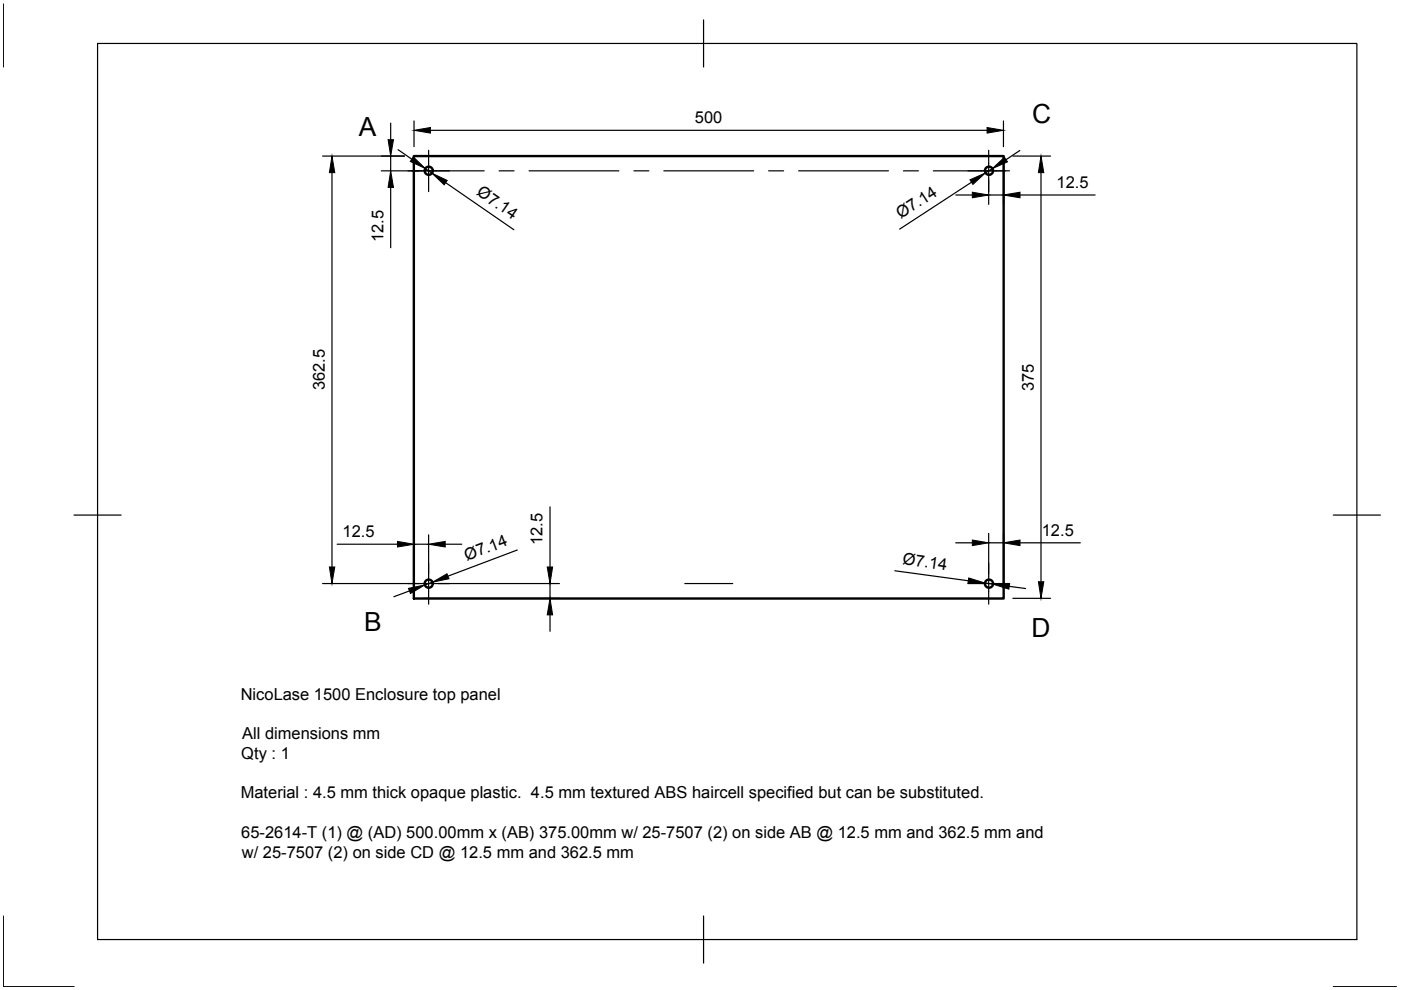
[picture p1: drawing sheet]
<svg xmlns="http://www.w3.org/2000/svg" width="297mm" height="210mm" viewBox="0 0 297 210" stroke-linecap="round" stroke-linejoin="round" font-family="sans-serif">
<!-- layer: Visible -->
<g fill="none" stroke="#000" stroke-width=".51">
<path d="M87.7 33.1h125.1v93.8h-125.1z"/>
<circle cx="90.9" cy="36.2" r=".87"/>
<circle cx="209.7" cy="36.2" r=".87"/>
<circle cx="90.9" cy="123.7" r=".87"/>
<circle cx="209.7" cy="123.7" r=".87"/>
</g>
<!-- layer: Border -->
<path d="M.7 .8v13.4M20.7 9.2h267v190h-267zM149.2 4.2v10M15.7 109.2h10M282.7 109.2h10M.7 194.2v15h15M149.2 194.2v10M282.7 209.2h13.4" fill="none" stroke="#000" stroke-width=".25"/>
<!-- layer: Dimensions -->
<g fill="none" stroke="#000" stroke-width=".25">
<path d="M68.4 33.1h17.4M70.4 36.6v83.6M80.8 36.2h8.1M82.8 26.1v3.5M82.8 33.1v3.1M82.8 39.7v12.8M84.4 31.7l2.9 2M87.8 25.6v5.5M90.2 35.7l1.4 1M91.3 27.6h118M94.5 38.7l14.5 10M206 38.6l-15.3 10"/>
<path d="M209.6 38.2v5.1M210.4 35.8l-1.5 .9M212.8 25.6v5.5M212.8 35.1v8.2M214.7 33.1h8M216.2 31.9l-2.9 2M220.7 36.6v86.7M202.6 41.3h3.5M209.6 41.3h3.2M216.3 41.3h15.9M71.5 115.4h12.8M87.8 113.4v11.5"/>
<path d="M87.8 115.4h3.1M90.9 113.4v8.3M94.4 115.4h3.5M109.7 116.6l-14.7 5.6M116.6 107.5v12.7M202.6 115.1h3.5M209.6 113.1v8.6M209.6 115.1h3.2M212.8 113.1v11.8M216.3 115.1h12.8M68.4 123.7h20.5M86.8 125.3l-3.3 1.2"/>
<path d="M89.8 126.9h28.8M91.7 123.4l-1.6 .6M92.9 123.7h25.7M116.6 123.7v3.2M116.6 130.4v3.4M189.7 121l15.6 2.1M208.8 123.6l1.7 .3M214 124.3l3.5 .5M214.7 126.9h8"/>
</g>
<g fill="#000" stroke="#000" stroke-width=".21">
<path d="M70.4 33.1l.6 3.5h-1.2zM82.3 29.6h1.1l-.6 3.5zM82.8 36.2l.6 3.5h-1.1zM87.6 33.3l2.6 2.4-3.2-1.5zM87.8 27.6l3.5-.6v1.2zM91.6 36.7l3.2 1.6-.6 .9zM205.6 38.1l3.3-1.4-2.6 2.4zM209.3 27l3.5 .6-3.5 .6zM210.4 35.8l2.6-2.5 .6 1zM220.7 33.1l.6 3.5h-1.1zM206.1 40.8l3.5 .5-3.5 .6zM212.8 41.3l3.5-.5v1.1z"/>
<path d="M84.3 114.8l3.5 .6-3.5 .6zM90.9 115.4l3.5-.6v1.2zM206.1 114.5l3.5 .6-3.5 .6zM212.8 115.1l3.5-.6v1.2zM69.8 120.2h1.2l-.6 3.5zM86.6 124.7l3.5-.7-3.1 1.8zM91.7 123.4l3.1-1.7 .4 1zM116.6 126.9l.6 3.5h-1.2zM116 120.2h1.2l-.6 3.5zM205.4 122.5l3.4 1.1-3.6 .1zM210.5 123.9l3.6-.2-.2 1.2zM220.2 123.3h1.1l-.6 3.6z"/>
</g>
<!-- layer: Center Lines -->
<g fill="none" stroke="#000" stroke-width=".25">
<path d="M86.5 36.2h16.1M90.9 31.9v8.7M105.8 36.2h3.2M112.2 36.2h19M134.4 36.2h3.2M140.7 36.2h19.1M163 36.2h3.1M169.3 36.2h19.1M191.5 36.2h3.2M197.9 36.2h16.1M209.6 31.9v8.7M90.9 119.4v8.7"/>
<path d="M209.6 119.4v8.7M86.5 123.7h8.8M145.2 123.7h10.1M205.3 123.7h8.7"/>
</g>
<g font-size="5.6">
<text x="76.1" y="28.8">A</text>
<text x="218.8" y="26.1">C</text>
<text x="77.2" y="133.8">B</text>
<text x="218.7" y="135.1">D</text>
</g>
<g font-size="3.5">
<text x="147.3" y="26.1">500</text>
<text x="100.9" y="41.2" transform="rotate(34 100.9 41.2)">Ø7.14</text>
<text x="224" y="39.8">12.5</text>
<text x="191" y="46.5" transform="rotate(-33 191 46.5)">Ø7.14</text>
<text x="81.3" y="51.4" transform="rotate(-90 81.3 51.4)">12.5</text>
<text x="68.9" y="82.8" transform="rotate(-90 68.9 82.8)">362.5</text>
<text x="219.2" y="82.9" transform="rotate(-90 219.2 82.9)">375</text>
<text x="72.6" y="113.9">12.5</text>
<text x="220.9" y="113.6">12.5</text>
<text x="99" y="118.9" transform="rotate(-21 99 118.9)">Ø7.14</text>
<text x="115" y="115.6" transform="rotate(-90 115 115.6)">12.5</text>
<text x="191.3" y="119.6" transform="rotate(8 191.3 119.6)">Ø7.14</text>
<text x="51" y="148.3">NicoLase 1500 Enclosure top panel</text>
<text x="51.2" y="160.9">Qty : 1</text>
<text x="51.3" y="156.7">All dimensions mm</text>
<text x="51" y="169.3">Material : 4.5 mm thick opaque plastic. 4.5 mm textured ABS haircell specified but can be substituted.</text>
<text x="51.2" y="177.7">65-2614-T (1) @ (AD) 500.00mm x (AB) 375.00mm w/ 25-7507 (2) on side AB @ 12.5 mm and 362.5 mm and</text>
<text x="51.3" y="181.8">w/ 25-7507 (2) on side CD @ 12.5 mm and 362.5 mm</text>
</g>
</svg>
